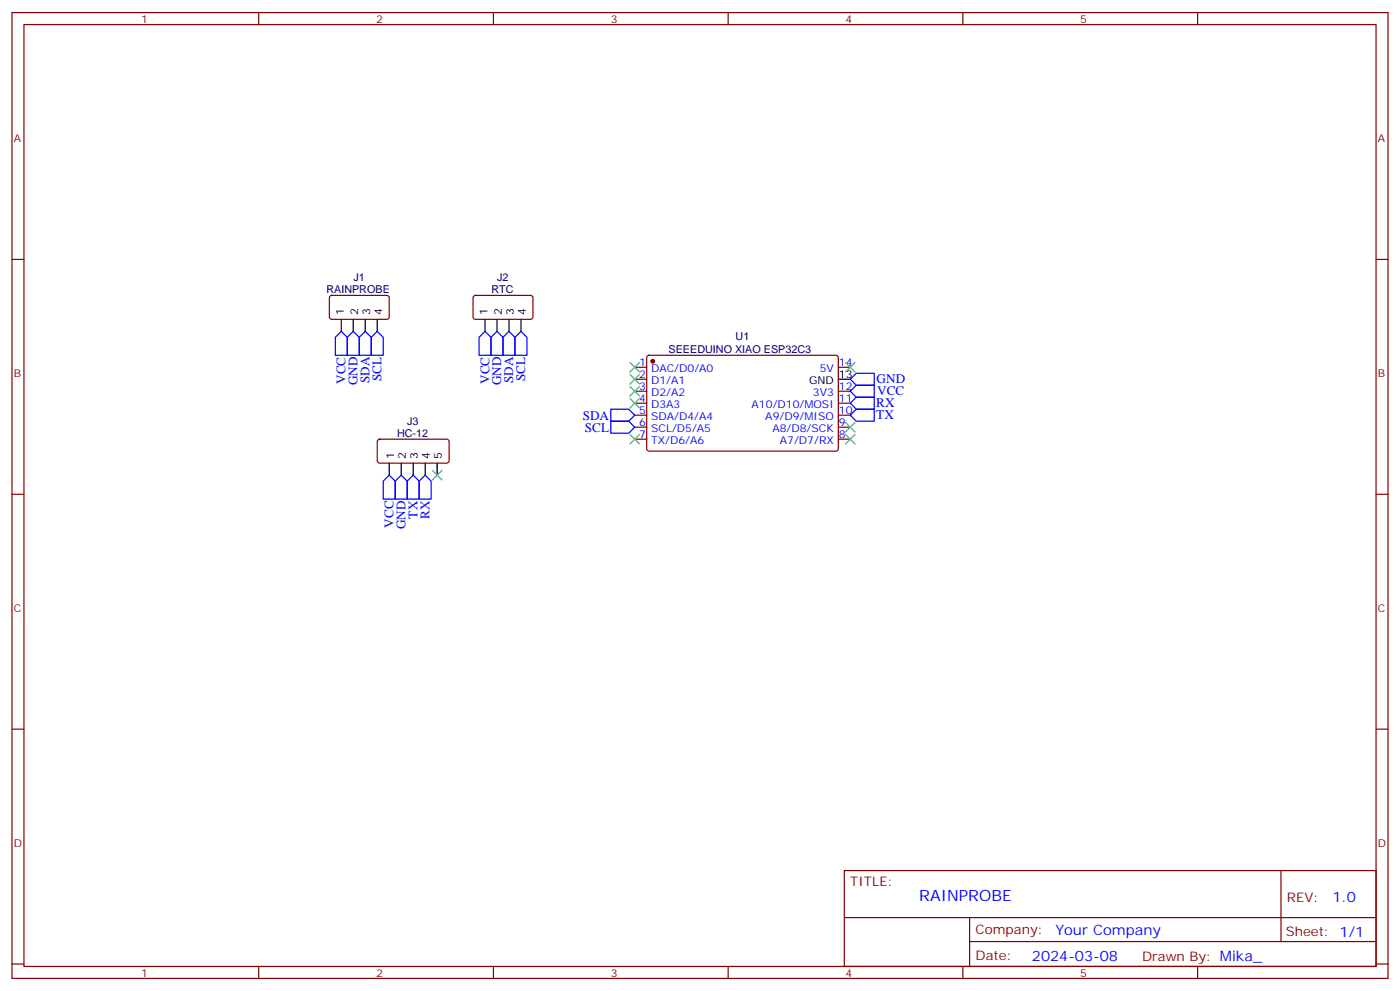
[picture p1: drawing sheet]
<svg xmlns="http://www.w3.org/2000/svg" width="412mm" height="292mm" viewBox="0 0 412 292" stroke-linecap="round" stroke-linejoin="round" font-family="sans-serif">
<g fill="none" stroke="#870000" stroke-width=".35">
<path d="M3.5 3.7h405.4v284.3h-405.4zM7.1 7.2h398.2v277.3h-398.2zM76.2 3.7v3.5M145.3 3.7v3.5M214.5 3.7v3.5M283.6 3.7v3.5M352.8 3.7v3.5M3.5 76.4h3.6M405.3 76.4h3.6M97.2 87.2l.5-.2h16.5l.5 .7-.1 5.9-.7 .4-16.5-.1-.4-.6v-5.6zM139.6 87.2l.5-.2h16.5l.4 .7-.1 5.9-.6 .4-16.5-.1-.5-.6v-5.6zM187 108.1h3.5"/>
<path d="M187 111.7h3.5M187 115.2h3.5M187 118.7h3.5M190.7 104.8l.5-.2 55.3 .1 .4 .6v27.1l-.7 .4h-55.3l-.4-.7v-26.8zM246.9 108.1h3.6M246.9 115.2h3.6M246.9 118.7h3.6M111.4 129.5l.4-.2h20.1l.4 .7-.1 5.9-.6 .4h-20l-.5-.7v-5.6zM187 122.2h3.5M187 125.8h3.5M187 129.3h3.5M246.9 122.2h3.6"/>
<path d="M246.9 125.8h3.6M246.9 129.3h3.6M3.5 145.5h3.6M405.3 145.5h3.6M3.5 214.7h3.6M405.3 214.7h3.6M248.7 256.3h156.6v28.2h-156.6zM377.3 256.3v20.9M248.7 270.1h156.5M285.6 277.2h119.6M285.6 270.1v14.2M3.5 283.8h3.6"/>
<path d="M76.2 284.5v3.5M145.3 284.5v3.5M214.5 284.5v3.5M283.6 284.5v3.5M352.8 284.5v3.5M405.3 283.8h3.6"/>
</g>
<circle cx="192.3" cy="106.4" r=".53" fill="#870000" stroke="#870000" stroke-width=".35"/>
<g fill="none" stroke="#000" stroke-width=".35">
<path d="M100.5 94v3.5M104.1 94v3.5M107.6 94v3.5M111.1 94v3.5M142.9 94v3.5M146.4 94v3.5M149.9 94v3.5M153.5 94v3.5M246.9 111.7h3.6M114.7 136.3v3.6M118.2 136.3v3.6M121.7 136.3v3.6"/>
<path d="M125.2 136.3v3.6M128.8 136.3v3.6"/>
</g>
<g fill="none" stroke="#00f" stroke-width=".35">
<path d="M100.5 97.5l1.8 1.8v5.3h-3.5v-5.3zM104.1 97.5l1.7 1.8v5.3h-3.5v-5.3zM107.6 97.5l1.8 1.8v5.3h-3.6v-5.3zM111.1 97.5l1.8 1.8v5.3h-3.5v-5.3zM141.1 99.3l1.8-1.8 1.7 1.8v5.3h-3.5zM146.4 97.5l1.8 1.8v5.3h-3.6v-5.3zM149.9 97.5l1.8 1.8v5.3h-3.5v-5.3zM153.5 97.5l1.7 1.8v5.3h-3.5v-5.3zM250.5 115.2l1.7-1.8h5.3v3.5h-5.3zM250.5 111.7l1.7-1.8h5.3v3.5h-5.3zM250.5 118.7l1.7-1.8h5.3v3.6h-5.3zM114.7 139.9l1.7 1.7v5.3h-3.5v-5.3z"/>
<path d="M118.2 139.9l1.7 1.7v5.3h-3.5v-5.3zM121.7 139.9l1.8 1.7v5.3h-3.6v-5.3zM125.2 139.9l1.8 1.7v5.3h-3.5v-5.3zM179.9 120.5h5.3l1.8 1.7-1.8 1.8h-5.3zM179.9 124h5.3l1.8 1.8-1.8 1.7h-5.3zM252.2 120.5h5.3v3.5h-5.3l-1.7-1.8z"/>
</g>
<g fill="none" stroke="#3c3" stroke-width=".35">
<path d="M185.6 106.7l2.8 2.8M185.6 110.2l2.8 2.9M185.6 113.8l2.8 2.8M185.6 117.3l2.8 2.8M188.4 106.7l-2.8 2.8M188.4 110.2l-2.8 2.9M188.4 113.8l-2.8 2.8M188.4 117.3l-2.8 2.8M249.1 106.7l2.8 2.8M251.9 106.7l-2.8 2.8M127.4 138.5l2.8 2.8M130.2 138.5l-2.8 2.8"/>
<path d="M185.6 127.9l2.8 2.8M188.4 127.9l-2.8 2.8M249.1 124.4l2.8 2.8M249.1 127.9l2.8 2.8M251.9 124.4l-2.8 2.8M251.9 127.9l-2.8 2.8"/>
</g>
<text font-size="4.6" fill="#00f" x="270.8" y="265.3">RAINPROBE</text>
<g font-size="4.2" fill="#00f">
<text x="392.5" y="265.6">1.0</text>
<text x="310.9" y="275.1">Your Company</text>
<text x="304" y="282.9">2024-03-08</text>
</g>
<g font-size="3.9" fill="#00f">
<text x="101.8" y="113" transform="rotate(-90 101.8 113)">VCC</text>
<text x="105.3" y="113.5" transform="rotate(-90 105.3 113.5)">GND</text>
<text x="108.9" y="112.8" transform="rotate(-90 108.9 112.8)">SDA</text>
<text x="112.4" y="112.2" transform="rotate(-90 112.4 112.2)">SCL</text>
<text x="144.1" y="113" transform="rotate(-90 144.1 113)">VCC</text>
<text x="147.7" y="113.5" transform="rotate(-90 147.7 113.5)">GND</text>
<text x="151.2" y="112.8" transform="rotate(-90 151.2 112.8)">SDA</text>
<text x="154.7" y="112.2" transform="rotate(-90 154.7 112.2)">SCL</text>
<text x="258.2" y="112.9">GND</text>
<text x="258.1" y="119.9">RX</text>
<text x="258.4" y="116.4">VCC</text>
<text x="171.7" y="123.5">SDA</text>
<text x="258.1" y="123.4">TX</text>
<text x="172.3" y="127">SCL</text>
<text x="115.9" y="155.4" transform="rotate(-90 115.9 155.4)">VCC</text>
<text x="119.5" y="155.8" transform="rotate(-90 119.5 155.8)">GND</text>
<text x="123" y="152.7" transform="rotate(-90 123 152.7)">TX</text>
<text x="126.5" y="152.9" transform="rotate(-90 126.5 152.9)">RX</text>
</g>
<g font-size="3.9" fill="#800">
<text x="250.5" y="260.9">TITLE:</text>
<text x="379.1" y="265.6">REV:</text>
<text x="287.4" y="275.1">Company:</text>
<text x="378.7" y="275.7">Sheet: 1/1</text>
<text x="287.4" y="282.8">Date:</text>
<text x="336.4" y="282.8">Drawn By: Mika_</text>
</g>
<g font-size="3.2" fill="#800">
<text x="41.6" y="6.7">1</text>
<text x="110.8" y="6.7">2</text>
<text x="179.9" y="6.7">3</text>
<text x="249.1" y="6.7">4</text>
<text x="318.2" y="6.7">5</text>
<text x="4.1" y="41.8">A</text>
<text x="405.9" y="41.8">A</text>
<text x="4.1" y="110.9">B</text>
<text x="405.9" y="110.9">B</text>
<text x="4.1" y="180.1">C</text>
<text x="405.9" y="180.1">C</text>
<text x="4.1" y="249.2">D</text>
<text x="405.9" y="249.2">D</text>
<text x="41.6" y="287.5">1</text>
<text x="110.8" y="287.5">2</text>
<text x="179.9" y="287.5">3</text>
<text x="249.1" y="287.5">4</text>
<text x="318.2" y="287.5">5</text>
</g>
<g font-size="3.2" fill="#000080">
<text x="104.1" y="82.7">J1</text>
<text x="146.4" y="82.7">J2</text>
<text x="96.1" y="86.3">RAINPROBE</text>
<text x="144.8" y="86.3">RTC</text>
<text x="216.7" y="100.2">U1</text>
<text x="197" y="104">SEEEDUINO XIAO ESP32C3</text>
<text x="120" y="125.1">J3</text>
<text x="117" y="128.7">HC-12</text>
</g>
<g font-size="3.2">
<text x="101.2" y="92.7" transform="rotate(-90 101.2 92.7)">1</text>
<text x="105.5" y="92.7" transform="rotate(-90 105.5 92.7)">2</text>
<text x="109" y="92.7" transform="rotate(-90 109 92.7)">3</text>
<text x="112.5" y="92.7" transform="rotate(-90 112.5 92.7)">4</text>
<text x="143.6" y="92.7" transform="rotate(-90 143.6 92.7)">1</text>
<text x="147.8" y="92.7" transform="rotate(-90 147.8 92.7)">2</text>
<text x="151.3" y="92.7" transform="rotate(-90 151.3 92.7)">3</text>
<text x="154.9" y="92.7" transform="rotate(-90 154.9 92.7)">4</text>
<text x="238.4" y="113.1">GND</text>
<text x="247.1" y="111.3">13</text>
<text x="116.1" y="135" transform="rotate(-90 116.1 135)">1</text>
<text x="119.6" y="135" transform="rotate(-90 119.6 135)">2</text>
<text x="123.1" y="135" transform="rotate(-90 123.1 135)">3</text>
<text x="126.6" y="135" transform="rotate(-90 126.6 135)">4</text>
<text x="130.2" y="135" transform="rotate(-90 130.2 135)">5</text>
</g>
<g font-size="3.2" fill="#00f">
<text x="188.3" y="107.8">1</text>
<text x="247.1" y="107.8">14</text>
<text x="188.3" y="111.3">2</text>
<text x="191.8" y="109.5">DAC/D0/A0</text>
<text x="191.8" y="113.1">D1/A1</text>
<text x="241.5" y="109.5">5V</text>
<text x="188.3" y="114.8">3</text>
<text x="188.3" y="118.4">4</text>
<text x="191.8" y="116.6">D2/A2</text>
<text x="239.4" y="116.6">3V3</text>
<text x="247.1" y="118.4">11</text>
<text x="247.1" y="114.8">12</text>
<text x="188.3" y="121.9">5</text>
<text x="188.3" y="125.4">6</text>
<text x="191.8" y="120.1">D3A3</text>
<text x="191.8" y="123.6">SDA/D4/A4</text>
<text x="221.4" y="120.1">A10/D10/MOSI</text>
<text x="225.4" y="123.6">A9/D9/MISO</text>
<text x="247.1" y="125.4">9</text>
<text x="247.1" y="121.9">10</text>
<text x="188.3" y="128.9">7</text>
<text x="191.8" y="127.2">SCL/D5/A5</text>
<text x="191.8" y="130.7">TX/D6/A6</text>
<text x="227.5" y="127.2">A8/D8/SCK</text>
<text x="229.7" y="130.7">A7/D7/RX</text>
<text x="247.1" y="128.9">8</text>
</g>
</svg>
